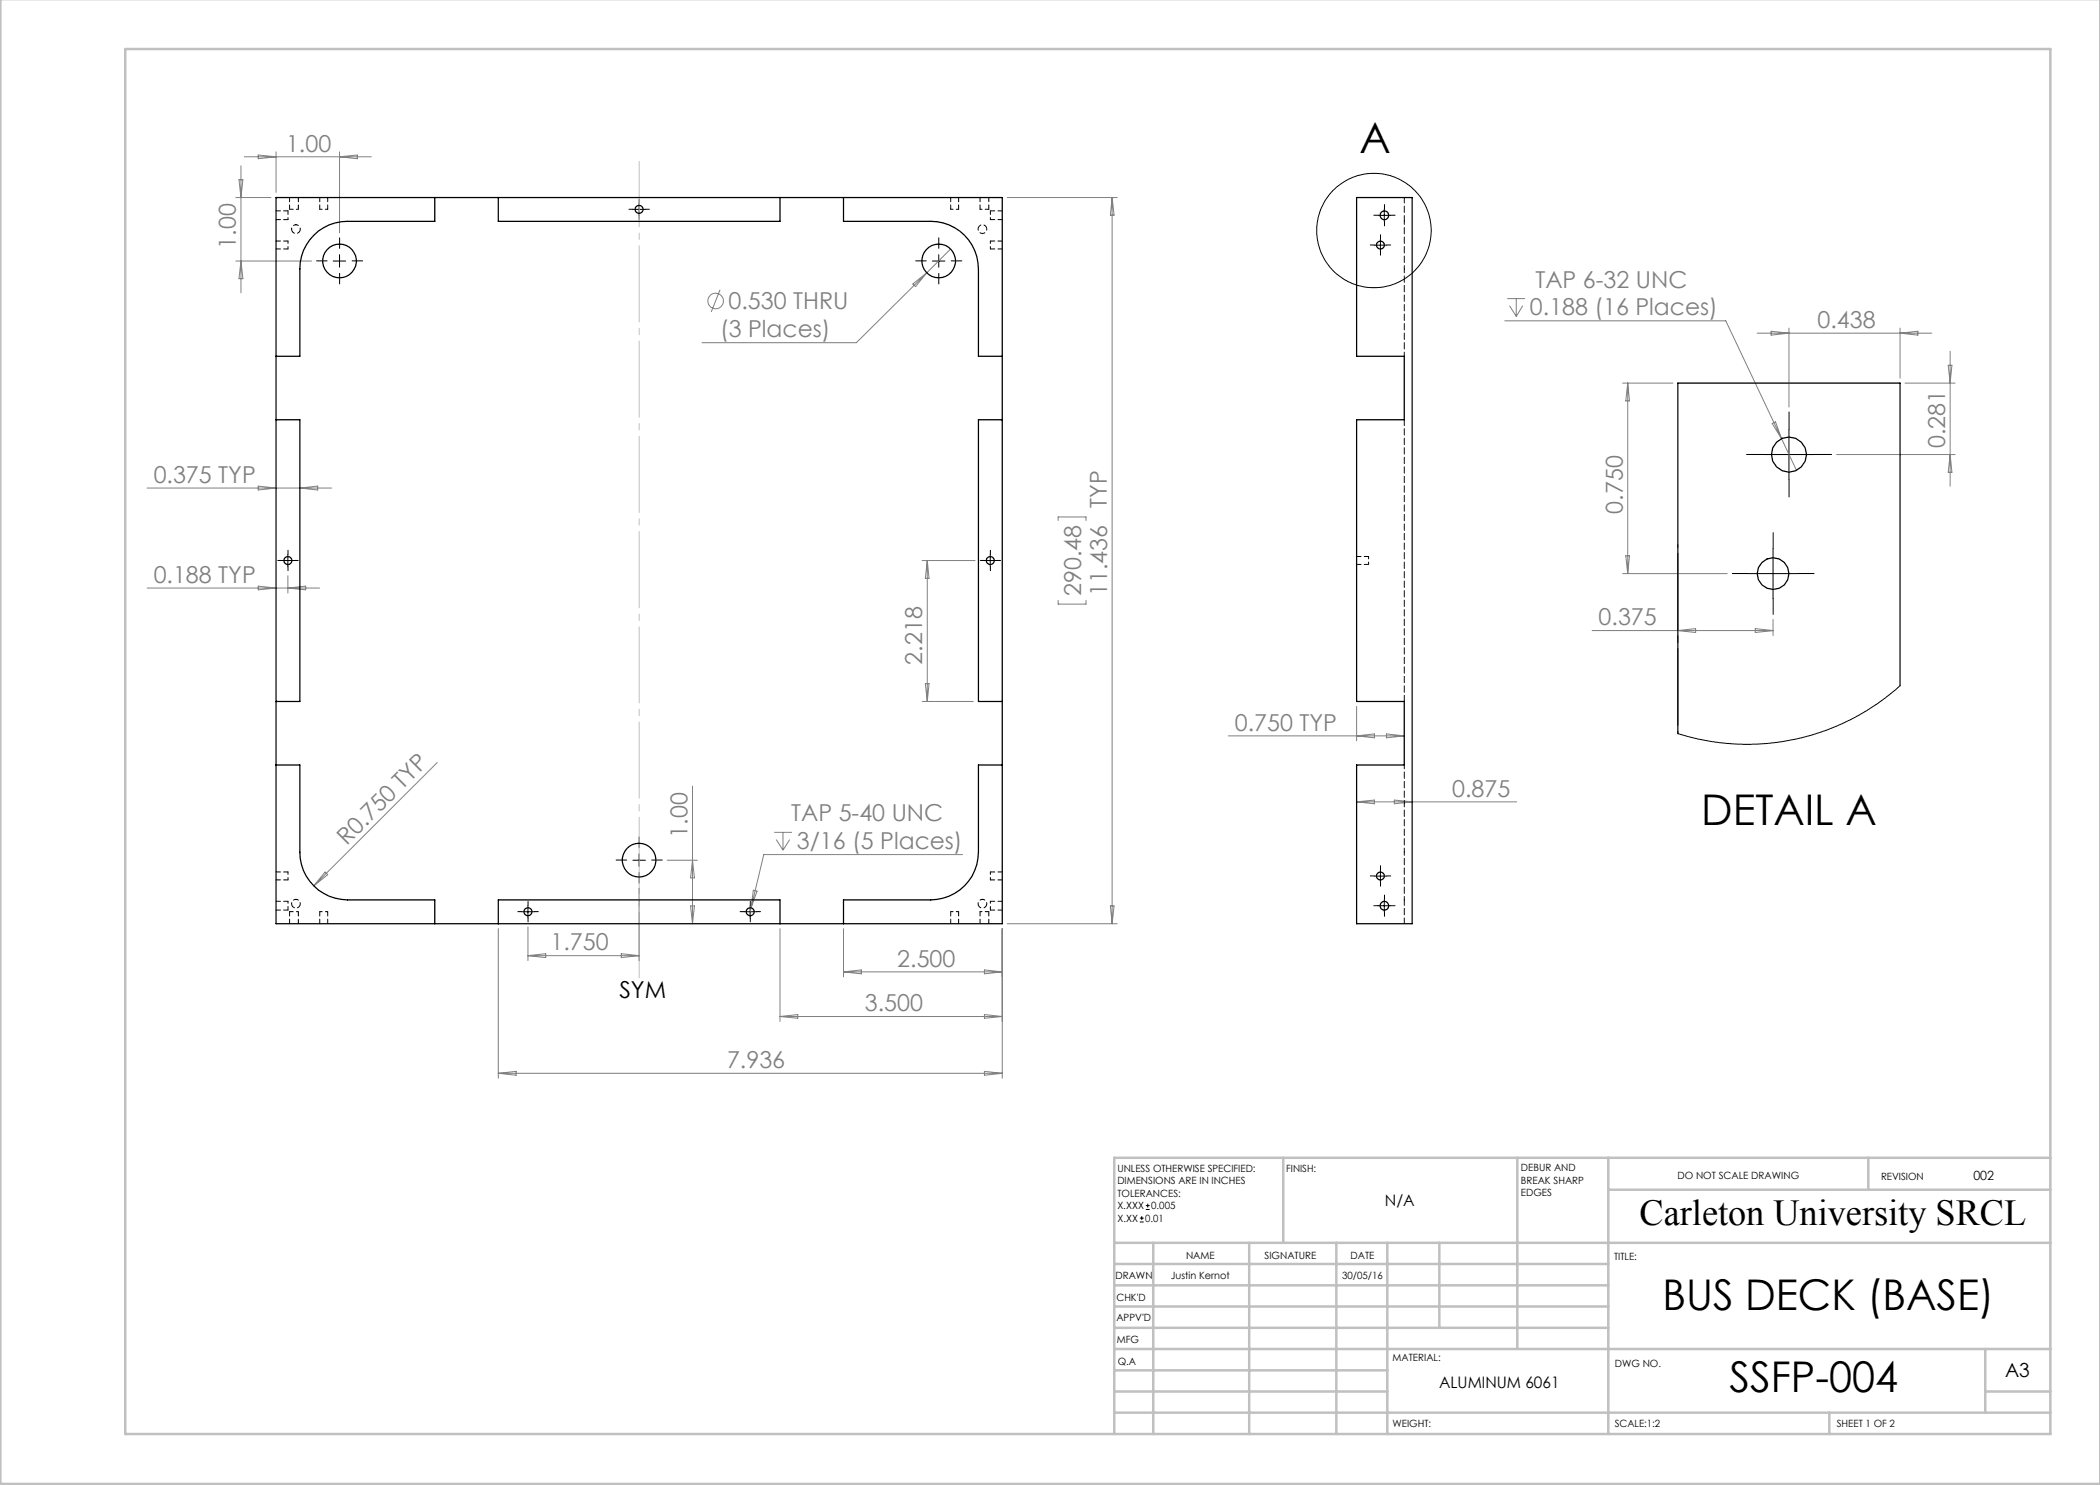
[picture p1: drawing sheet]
<svg xmlns="http://www.w3.org/2000/svg" width="420mm" height="297mm" viewBox="0 0 420 297" stroke-linecap="round" stroke-linejoin="round" font-family="sans-serif">
<g fill="none" stroke="#808080" stroke-width=".2">
<path d="M47.2 39.5h7M47.8 35.9h.8l-.4 3.6zM48.2 33.2v25.4M48.9 31.4h25.4M51.6 31l3.6 .4-3.6 .3zM55.2 30.4v8.1M67.9 30.4v16.2M67.9 31.4l3.6-.4v.7zM201.4 39.5h22M222.4 39.5v145.2M222.4 39.5l.4 3.5h-.7zM47.2 52.2h15.1"/>
<path d="M48.2 52.2l.4 3.5h-.8zM144 58l-1.8 4.4M182.6 56.8l2.7-2.2-2.2 2.7zM185.3 54.6l-14 13.9h-30.9M190.1 49.8l-4.8 4.8M301.4 59.7h3.6M303.2 59.7v3.6M301 64.2h44.2l14.1 29.9M301.9 61.1l1.3 2.2M304.6 61.1l-1.4 2.2M324.5 76.6h10.1M325.5 76.6v38.1"/>
<path d="M325.5 76.6l.4 3.6h-.7zM351.4 66.6h35M354.2 66.2l3.6 .4-3.6 .4zM357.8 65.6v15.8M380 65.6v10M380 66.6l3.6-.4v.8zM381 76.6h10M389.6 73.1h.8l-.4 3.5zM390 70.3v27M29.4 97.6h36.9M51.6 97.2l3.6 .4-3.6 .4zM60 97.6l3.5-.4v.8z"/>
<path d="M354.4 84.7l.7-.3 1.2 3.3zM367.3 90.9h23.7M390 90.9l.4 3.6h-.8zM29.4 117.6h34.5M51.6 117.2l3.6 .4-3.6 .4zM57.6 115.1v3.5M57.6 117.6l3.5-.4v.8zM184.4 112.1h10.6M185.5 112.1v28.2M185.5 112.1l.3 3.6h-.7zM211.6 104.1v-.7h5.6v.7M324.5 114.7h20.9"/>
<path d="M325.2 111.2h.7l-.4 3.5zM185.1 136.7h.7l-.3 3.6zM211.6 120.1v.7h5.6v-.7M318.4 126.1h36.2M335.6 126.1l3.5-.4v.8zM351 125.7l3.6 .4-3.6 .4zM354.6 123.9v3.2M87.5 152.5l-24.7 24.7M138.5 157.2v27.5M184.4 140.3h10.3M245.7 147.2h35.1M271.3 147.2l3.6-.4v.8z"/>
<path d="M271.3 141.3v6.9M277.3 146.8l3.5 .4-3.5 .4zM65 174.4l.5 .5-2.7 2.3zM127.8 177.7v14.4M133.4 172h6.1M138.5 172l.4 3.6h-.8zM150.7 178l.7 .2-1.2 3.4zM154.8 166.5h3.6M155.3 167.9l1.3 2.1M156.6 166.5v3.5M157.9 167.9l-1.3 2.1M192.5 170.9h-39.7l-2.6 10.7"/>
<path d="M271.3 160.4h32M271.3 160.4l3.6-.4v.8zM278.9 160l3.5 .4-3.5 .4zM99.7 185.7v29.9M105.6 185.4v6.7M105.6 191.1h22.2M105.6 191.1l3.5-.4v.8zM124.2 190.7l3.6 .4-3.6 .4zM138.1 181.2h.8l-.4 3.5zM150.2 181.6l-.3 1.5M156 185.7v18.6M168.7 185.7v9.7"/>
<path d="M168.7 194.4h31.7M168.7 194.4l3.6-.4v.8zM196.9 194l3.5 .4-3.5 .4zM200.4 185.7v29.9M201.4 184.7h22M222.1 181.2h.7l-.4 3.5zM99.7 214.7h100.7M99.7 214.7l3.5-.4v.7zM156 203.3h44.4M156 203.3l3.6-.4v.8zM196.9 202.9l3.5 .4-3.5 .4zM196.9 214.3l3.5 .4-3.5 .3z"/>
<circle cx="143.1" cy="60.2" r="1.56"/>
</g>
<g fill="none" stroke="#000" stroke-width=".2">
<path d="M66.6 52.2h2.5M67.9 50.9v2.5M126.6 41.9h2.5M127.8 40.6v2.5M186.5 52.2h2.5M187.7 50.9v2.5M274.8 49h2.5M275.6 43.1h2.5M276.1 47.8v2.5M276.9 41.8v2.5M352.8 90.9h10M357.8 85.9v10"/>
<path d="M56.3 112.1h2.5M57.6 110.9v2.4M196.8 112.1h2.5M198 110.9v2.4M349.6 114.7h10M354.6 109.7v10M380 137.2l-4.4 3.5-5.3 3.1-5.4 2.4-5.3 1.5-3.4 .7-3.1 .3-5.7 .1-5-.5-3-.5-3.8-1.1M126.6 172h2.5M127.8 170.8v2.5M274.8 175.2h2.5M276.1 174v2.5M276.9 179.9v2.5"/>
<path d="M104.4 182.3h2.5M105.6 181.1v2.5M148.8 182.3h2.5M150 181.1v2.5M275.6 181.1h2.5M228 244.4h.7M228 243.6h.7M228.4 243.2v.8M229.2 241.9h.7M229.2 241.1h.7M229.6 240.7v.8"/>
<circle cx="274.8" cy="46.1" r="11.4"/>
</g>
<g fill="none" stroke="#000" stroke-width=".2" stroke-dasharray="15.2 1.3 1.3 1.3">
<path d="M65.4 52.2h-2.1M67.9 49.7v-2.1M67.9 54.7v2.1M70.4 52.2h2.1M126.6 41.9h-.8M127.8 40.6v-.8M127.8 43.1v.8M129.1 41.9h.8M185.3 52.2h-2.2M187.8 49.7v-2.1M187.8 54.7v2.1M190.3 52.2h2.1"/>
<path d="M274.9 49h-.8M275.6 43h-.8M276.1 47.7v-.7M276.1 50.2v.8M276.9 41.8v-.9M276.9 44.3v.9M277.4 49h.7M278.1 43h.9M352.8 90.9h-3.5M357.8 85.9v-3.5M357.8 95.9v3.5M362.8 90.9h3.5"/>
<path d="M56.4 112.1h-.8M57.6 110.8v-.8M57.6 113.3v.8M58.9 112.1h.7M196.8 112.1h-.8M198.1 110.8v-.8M198.1 113.3v.8M199.3 112.1h.8M349.6 114.7h-3.1M354.6 109.7v-3.2M354.6 119.7v3.2M359.6 114.7h3.2"/>
<path d="M125.3 172h-2.1M127.8 169.5v-2.1M127.8 174.5v2.1M130.3 172h2.2M274.9 175.2h-.8M276.1 173.9v-.8M276.1 176.4v.8M276.9 179.9v-.9M277.4 175.2h.7M104.4 182.3h-.8M105.6 181.1v-.8M105.6 183.6v.8"/>
<path d="M106.9 182.3h.8M148.8 182.3h-.8M150.1 181.1v-.8M150.1 183.6v.8M151.3 182.3h.8M275.6 181.1h-.8M276.9 182.4v.9M278.1 181.1h.9"/>
</g>
<path d="M335.6 146.7v-37.7" fill="none" stroke="#000" stroke-width=".2" stroke-dasharray="15.2 1.3 1.3 1.3" stroke-dashoffset="-1.7"/>
<path d="M127.8 32.3v163.3" fill="none" stroke="#c0c0c0" stroke-width=".2" stroke-dasharray="15.2 1.3 1.3 1.3" stroke-dashoffset="2.2"/>
<g fill="none" stroke="#c0c0c0" stroke-width=".5">
<path d="M.1 -.1v296.9h419.9M25 9.8h385.1v277h-385.1zM256.6 231.6v17M303.5 231.6v38.2M321.7 231.6v55.2M321.7 237.9h88.4M373.7 231.6v6.3M410.1 231.6h-187.3v55.2M222.8 248.6h187.3M222.8 257.1h98.9M222.8 252.8h98.9M230.6 248.6v38.2"/>
<path d="M249.8 248.6v38.2M267.3 248.6v38.2M277.5 248.6v38.2M287.9 248.6v17M222.8 265.6h98.9M222.8 261.3h98.9M222.8 278.3h54.7M222.8 274.1h54.7M222.8 269.8h187.3M397.1 278.3h13M397.1 269.8v12.7M222.8 282.5h187.3"/>
<path d="M365.9 282.5v4.3"/>
</g>
<g fill="none" stroke="#000" stroke-width=".25">
<path d="M55.2 39.5h145.2v145.2h-145.2zM87 39.5v4.8h-17.5a9.5 9.5 0 0 0-9.5 9.5v17.5h-4.8M99.7 39.5v4.8h56.3v-4.8M168.7 39.5v4.8h17.5a9.5 9.5 0 0 1 9.5 9.5v17.5h4.7M271.3 39.5h11.1v145.2h-11.1v-31.7h9.5v-12.7h-9.5v-56.3h9.5v-12.7h-9.5zM55.2 84h4.8v56.3h-4.8M200.4 84h-4.7v56.3h4.7M380 137.2v-60.6h-44.4v70.1M55.2 153h4.8v17.5a9.6 9.6 0 0 0 9.5 9.5h17.5v4.7M200.4 153h-4.7v17.5a9.6 9.6 0 0 1-9.5 9.5h-17.5v4.7M99.7 184.7v-4.7h56.3v4.7"/>
<circle cx="67.9" cy="52.2" r="3.4"/>
<circle cx="127.8" cy="41.9" r=".81"/>
<circle cx="187.7" cy="52.2" r="3.4"/>
<circle cx="276.1" cy="49" r=".79"/>
<circle cx="276.9" cy="43.1" r=".87"/>
<circle cx="357.8" cy="90.9" r="3.5"/>
<circle cx="57.6" cy="112.1" r=".81"/>
<circle cx="198.1" cy="112.1" r=".81"/>
<circle cx="354.6" cy="114.7" r="3.2"/>
<circle cx="127.8" cy="172" r="3.4"/>
<circle cx="276.1" cy="175.2" r=".79"/>
<circle cx="105.6" cy="182.4" r=".81"/>
<circle cx="150" cy="182.4" r=".81"/>
<circle cx="276.9" cy="181.2" r=".87"/>
</g>
<g fill="none" stroke="#000" stroke-width=".2" stroke-dasharray="1.3 .6" stroke-dashoffset=".8">
<path d="M57.6 49.8v-1.6M59.2 44.9a.88 .88 0 0 1 .8 1.3 .88 .88 0 0 1-1.4 .2 .88 .88 0 0 1 .3-1.4l.3-.1M65.5 41.9h-1.5M190.1 41.9h1.6M196.5 46.7a.88 .88 0 0 1-.8-1.2 .88 .88 0 0 1 1.4-.3 .88 .88 0 0 1-.3 1.4l-.3 .1M198.1 49.8v-1.6M273.7 112.9v-1.6M57.6 174.4v1.6M59.2 179.9a.88 .88 0 0 1 .8 1.2 .88 .88 0 0 1-1.4 .3 .88 .88 0 0 1 .3-1.5h.3M196.5 179.9a.88 .88 0 0 1 .8 1.2 .88 .88 0 0 1-1.4 .3 .88 .88 0 0 1 .3-1.5h.3M198.1 174.4v1.6M65.5 182.3h-1.5"/>
<path d="M190.1 182.3h1.6"/>
</g>
<path d="M57.6 43.9v-1.7M59.7 41.9h-1.8M196 41.9h1.8M198.1 43.9v-1.7M57.6 180.3v1.7M59.7 182.3h-1.8M196 182.3h1.8M198.1 180.3v1.7" fill="none" stroke="#000" stroke-width=".2" stroke-dasharray="1.3 .6" stroke-dashoffset=".9"/>
<g fill="none" stroke="#000" stroke-width=".2" stroke-dasharray="1.3 .6" stroke-dashoffset=".4">
<path d="M57.9 39.5v2.4M64 39.5v2.4M190.1 39.5v2.4M196 39.5v2.4M55.2 49.8h2.4M55.2 43.9h2.4M57.6 48.2h-2.4M57.6 42.2h-2.4M59.7 41.9v-2.4M65.5 41.9v-2.4M191.7 41.9v-2.4M197.8 41.9v-2.4"/>
<path d="M198.1 49.8h2.4M198.1 43.9h2.4M200.5 48.2h-2.4M200.5 42.2h-2.4M271.3 112.9h2.4M273.7 111.3h-2.4M55.2 176h2.4M57.6 174.4h-2.4M198.1 176h2.4M200.5 174.4h-2.4M55.2 182h2.4M57.6 180.3h-2.4"/>
<path d="M57.9 182.3v2.4M59.7 184.7v-2.4M64 182.3v2.4M65.5 184.7v-2.4M190.1 182.3v2.4M191.7 184.7v-2.4M196 182.3v2.4M197.8 184.7v-2.4M198.1 182h2.4M200.5 180.3h-2.4"/>
</g>
<path d="M280.9 44.2v9.6M280.9 170.4v9.5" fill="none" stroke="#000" stroke-width=".2" stroke-dasharray="1.3 .6" stroke-dashoffset=".6"/>
<path d="M280.9 53.8v17.4M280.9 153v17.4" fill="none" stroke="#000" stroke-width=".2" stroke-dasharray="1.3 .6" stroke-dashoffset=".5"/>
<path d="M280.9 83.9v56.4" fill="none" stroke="#000" stroke-width=".2" stroke-dasharray="1.3 .6" stroke-dashoffset=".1"/>
<path d="M280.9 44.2v-4.7M280.9 184.7v-4.8" fill="none" stroke="#000" stroke-width=".2" stroke-dasharray="1.3 .6" stroke-dashoffset=".2"/>
<g font-size="8.5">
<text x="271.9" y="30.6">A</text>
<text x="340.2" y="164.9">DETAIL A</text>
<text x="332.5" y="262.1">BUS DECK (BASE)</text>
<text x="345.9" y="278.5">SSFP-004</text>
</g>
<text font-size="7.3" x="327.9" y="244.9">Carleton University SRCL</text>
<g font-size="4.7" fill="#808080">
<text x="57.2" y="30.3">1.00</text>
<text x="47.2" y="49.7" transform="rotate(-90 47.2 49.7)">1.00</text>
<text x="307.1" y="57.5">TAP 6-32 UNC</text>
<text x="145.7" y="61.9">0.530 THRU</text>
<text x="306" y="63.1">0.188 (16 Places)</text>
<text x="363.5" y="65.6">0.438</text>
<text x="144" y="67.5">(3 Places)</text>
<text x="389" y="89.7" transform="rotate(-90 389 89.7)">0.281</text>
<text x="30.7" y="96.6">0.375 TYP</text>
<text x="221.4" y="101.5" transform="rotate(-90 221.4 101.5)">TYP</text>
<text x="324.5" y="102.7" transform="rotate(-90 324.5 102.7)">0.750</text>
<text x="30.7" y="116.6">0.188 TYP</text>
<text x="216.2" y="119.2" transform="rotate(-90 216.2 119.2)">290.48</text>
<text x="221.4" y="119.2" transform="rotate(-90 221.4 119.2)">11.436</text>
<text x="319.7" y="125.1">0.375</text>
<text x="184.4" y="132.9" transform="rotate(-90 184.4 132.9)">2.218</text>
<text x="247" y="146.1">0.750 TYP</text>
<text x="290.4" y="159.3">0.875</text>
<text x="137.5" y="167.6" transform="rotate(-90 137.5 167.6)">1.00</text>
<text x="158.2" y="164.3">TAP 5-40 UNC</text>
<text x="69.4" y="169.1" transform="rotate(-45 69.4 169.1)">R0.750 TYP</text>
<text x="159.4" y="169.8">3/16 (5 Places)</text>
<text x="110.1" y="190.1">1.750</text>
<text x="179.5" y="193.3">2.500</text>
<text x="173" y="202.3">3.500</text>
<text x="145.4" y="213.6">7.936</text>
</g>
<text font-size="4.7" x="123.9" y="199.7">SYM</text>
<text font-size="3.9" x="401" y="275.4">A3</text>
<g font-size="3.2">
<text x="277" y="241.2">N/A</text>
<text x="287.8" y="277.7">ALUMINUM 6061</text>
</g>
<text font-size="2.5" x="394.7" y="235.9">002</text>
<g font-size="2">
<text x="223.5" y="234.4">UNLESS OTHERWISE SPECIFIED:</text>
<text x="223.5" y="236.9">DIMENSIONS ARE IN INCHES</text>
<text x="223.5" y="239.4">TOLERANCES:</text>
<text x="257.2" y="234.4">FINISH:</text>
<text x="304.2" y="234.3">DEBUR AND</text>
<text x="304.2" y="236.8">BREAK SHARP</text>
<text x="304.2" y="239.3">EDGES</text>
<text x="335.5" y="235.8">DO NOT SCALE DRAWING</text>
<text x="376.2" y="236">REVISION</text>
<text x="223.5" y="241.9">X.XXX</text>
<text x="223.5" y="244.4">X.XX</text>
<text x="229" y="244.4">0.01</text>
<text x="230.2" y="241.9">0.005</text>
<text x="237.2" y="251.8">NAME</text>
<text x="252.9" y="251.7">SIGNATURE</text>
<text x="270.1" y="251.7">DATE</text>
<text x="223.1" y="255.9">DRAWN</text>
<text x="234.2" y="255.9">Justin Kernot</text>
<text x="268.4" y="255.7">30/05/16</text>
<text x="322.8" y="252">TITLE:</text>
<text x="223.3" y="260.1">CHK'D</text>
<text x="223.3" y="264.2">APPV'D</text>
<text x="223.3" y="268.6">MFG</text>
<text x="223.5" y="272.9">Q.A</text>
<text x="278.5" y="272.3">MATERIAL:</text>
<text x="323" y="273.4">DWG NO.</text>
<text x="278.5" y="285.3">WEIGHT:</text>
<text x="323" y="285.4">SCALE:1:2</text>
<text x="367.4" y="285.4">SHEET 1 OF 2</text>
</g>
</svg>
